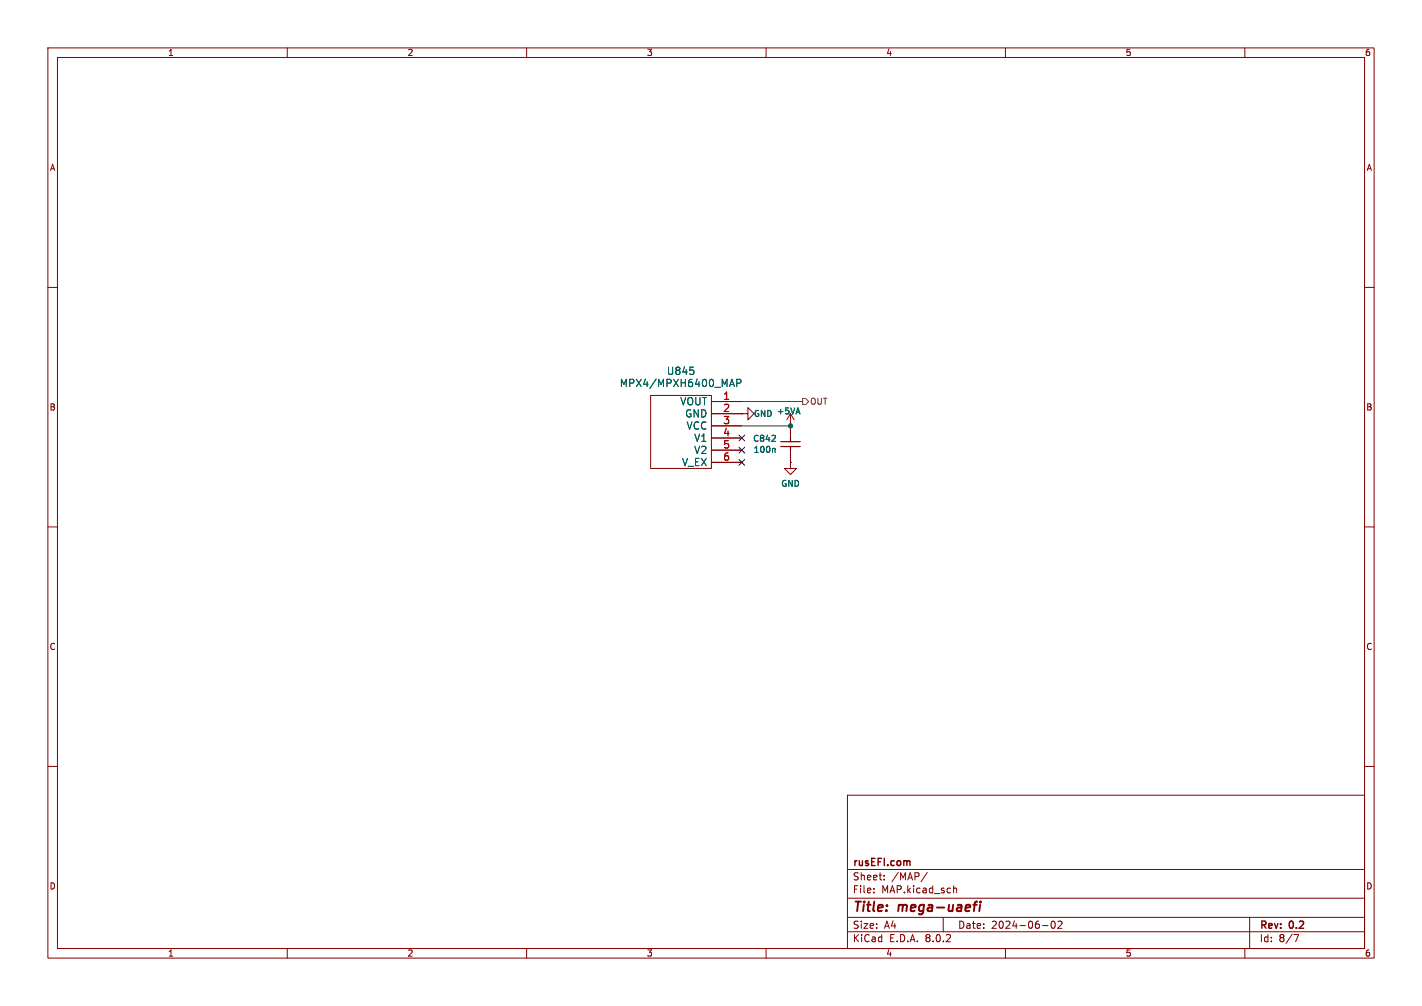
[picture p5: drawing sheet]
<svg xmlns="http://www.w3.org/2000/svg" width="297mm" height="210mm" viewBox="0 0 297 210" stroke-linecap="round" stroke-linejoin="round" font-family="sans-serif">
<g fill="none" stroke="#840000" stroke-width=".21">
<path d="M10 10h277v190h-277zM12 12h273v186h-273zM60 10v2M110 10v2M160 10v2M210 10v2M260 10v2M10 60h2M285 60h2M135.9 82.6h12.7v15.2h-12.7zM148.6 83.8h6.3M148.6 86.4h6.3"/>
<path d="M148.6 88.9h6.3M148.6 91.4h6.3M148.6 94h6.3M148.6 96.5h6.3M154.9 86.4h1.3v1.2l1.3-1.2-1.3-1.3v1.3M154.9 86.4h.1M165.1 96.5v1.3h-1.3l1.3 1.3 1.3-1.3h-1.3M165.1 96.5h.1M165.1 88.9h.1M165.1 86.4l.8 1.2M165.1 86.4v5M165.1 94v2.5"/>
<path d="M165.1 86.4l-.8 1.2M10 110h2M285 110h2M10 160h2M285 160h2M177 166h108v32h-108zM60 198v2M110 198v2M160 198v2M177 194.5h108M177 191.5h108M177 187.5h108"/>
<path d="M177 181.5h108M182.5 186.3v.1M182.5 185.5v.1M184.7 183.6v.1M184.7 182.8v.1M193.7 182.1l-1.3 2M197 191.5v3M199.2 184.9v1.5M199.2 185.5l.2-.1 .3 .1 .1 .9M210 198v2M217.7 193.2h1.2M219.7 192.4l.2-.1a.8 .8 0 0 1 .5 .7 .8 .8 0 0 1-.5 .8l-.2-.1-.2-.5z"/>
<path d="M221 192.4l.5-.1 .3 .4-.9 1.1h.9M260 198v2M261 191.5v6.5M270.2 195.1h1l-.6 1.5"/>
</g>
<path d="M203.3 188.9h.7M204.1 188.2l-.4 .1-.1 .2-.2 1.7M204.7 188.9l-.2 1.3M204.8 188.2v.2" fill="none" stroke="#840000" stroke-width=".4"/>
<path d="M189.8 179.7l.3 .2v.8" fill="none" stroke="#840000" stroke-width=".3"/>
<path d="M144.9 77.4v.6M152.9 79.2l.5 1.5M153.9 80l.7-.1 .2-.2-.1-.4-.8-.1v1.5M152.5 80.3h.7M161.7 93.6l.2 .2v.6" fill="none" stroke="#006464" stroke-width=".21"/>
<path d="M163.1 93.2h4M163.1 92.2h4M165.1 91.4v.8M165.1 93.2v.8" fill="none" stroke="#840000" stroke-width=".25"/>
<path d="M167.6 83.2h.7l.6 .6-.6 .7h-.7z" fill="none" stroke="#725600" stroke-width=".21"/>
<path d="M154.9 88.9h10.2M154.9 83.8h12.7" fill="none" stroke="#009600" stroke-width=".21"/>
<path d="M154.3 90.8l1.2 1.2M154.3 93.4l1.2 1.2M154.3 95.9l1.2 1.2M155.5 90.8l-1.2 1.2M155.5 93.4l-1.2 1.2M155.5 95.9l-1.2 1.2" fill="none" stroke="#000084" stroke-width=".21"/>
<circle cx="165.1" cy="88.9" r=".46" fill="#009600" stroke="#009600" stroke-width=".21"/>
<g font-size="2.8" fill="#840000">
<text x="178" y="190.9">Title:</text>
<text x="187.7" y="190.9">mega-uaefi</text>
</g>
<g font-size="2.1" fill="#006464">
<text x="129.4" y="81">MPX4/MPXH6400_MAP</text>
<text x="139.2" y="78.5">U845</text>
<text x="142" y="84.8">VOUT</text>
<text x="143" y="87.4">GND</text>
<text x="143.3" y="89.9">VCC</text>
<text x="144.9" y="92.4">V1</text>
<text x="144.9" y="95">V2</text>
<text x="142.4" y="97.5">V_EX</text>
</g>
<g font-size="2.1" fill="#a90000">
<text x="151" y="83.6">1</text>
<text x="151" y="86.1">2</text>
<text x="151" y="88.6">3</text>
<text x="151" y="91.2">4</text>
<text x="151" y="93.7">5</text>
<text x="151" y="96.3">6</text>
</g>
<g font-size="2.1" fill="#840000">
<text x="178" y="184">Sheet:</text>
<text x="178" y="181.2">rusEFI.com</text>
<text x="186.2" y="184">/MAP/</text>
<text x="178" y="186.7">File:</text>
<text x="184.1" y="186.7">MAP.kicad_sch</text>
<text x="178" y="196.9">KiCad</text>
<text x="178" y="194.1">Size:</text>
<text x="184.7" y="194.1">A4</text>
<text x="185.7" y="196.9">E.D.A.</text>
<text x="193.3" y="196.9">8.0.2</text>
<text x="200" y="194.1">Date:</text>
<text x="207" y="194.1">2024-06-02</text>
<text x="263" y="194.3">Rev:</text>
<text x="263" y="196.9">Id:</text>
<text x="267.1" y="196.9">8/7</text>
<text x="269.4" y="194.3">0.2</text>
</g>
<g font-size="1.8" fill="#840000">
<text x="35" y="11.9">1</text>
<text x="85" y="11.9">2</text>
<text x="135" y="11.9">3</text>
<text x="185" y="11.9">4</text>
<text x="235" y="11.9">5</text>
<text x="285" y="11.9">6</text>
<text x="10.3" y="35.9">A</text>
<text x="285.3" y="35.9">A</text>
<text x="10.3" y="85.9">B</text>
<text x="285.3" y="85.9">B</text>
<text x="10.3" y="135.9">C</text>
<text x="285.3" y="135.9">C</text>
<text x="10.3" y="185.9">D</text>
<text x="285.3" y="185.9">D</text>
<text x="35" y="199.9">1</text>
<text x="85" y="199.9">2</text>
<text x="135" y="199.9">3</text>
<text x="185" y="199.9">4</text>
<text x="235" y="199.9">5</text>
<text x="285" y="199.9">6</text>
</g>
<g font-size="1.8" fill="#006464">
<text x="157.3" y="87.2">GND</text>
<text x="162.2" y="86.7">+5VA</text>
<text x="157.2" y="92.4">C842</text>
<text x="157.3" y="94.7">100n</text>
<text x="163.1" y="101.8">GND</text>
</g>
<text font-size="1.8" fill="#725600" x="169.1" y="84.7">OUT</text>
</svg>
